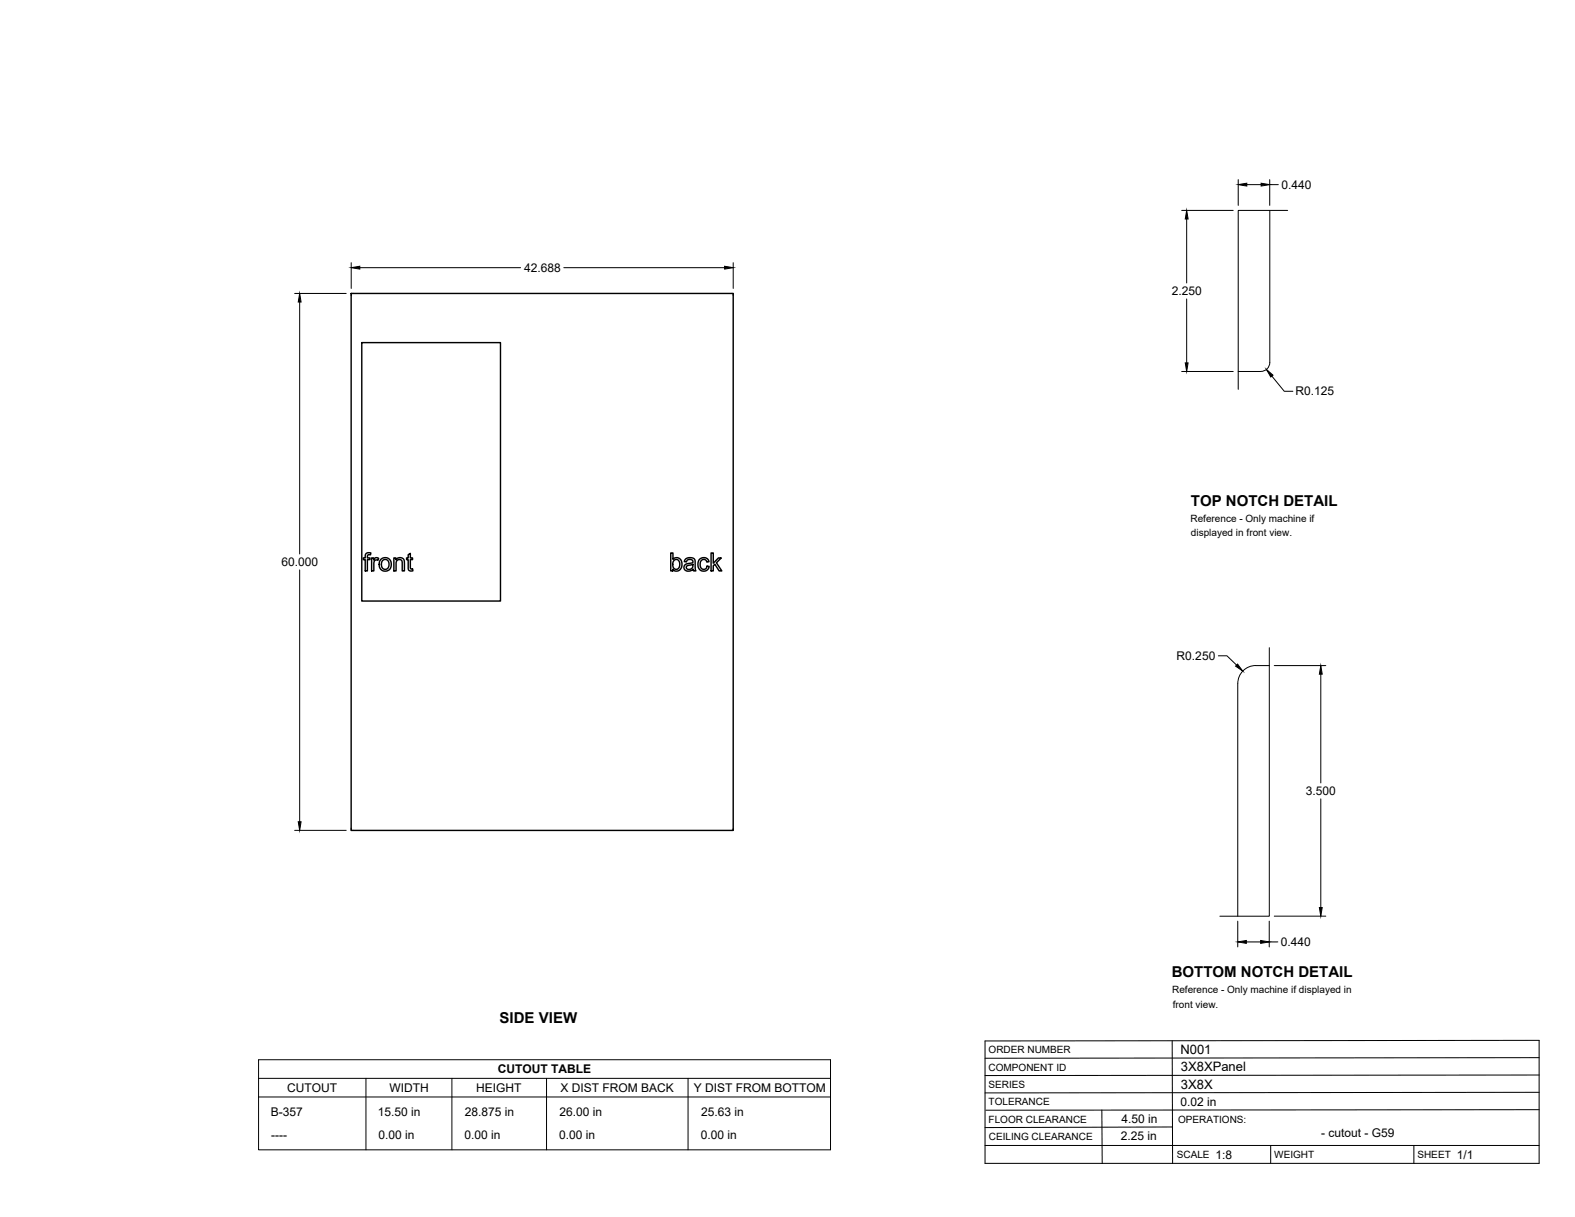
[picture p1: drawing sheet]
<svg xmlns="http://www.w3.org/2000/svg" width="559mm" height="432mm" viewBox="0 0 559 432" stroke-linecap="round" stroke-linejoin="round" font-family="sans-serif">
<!-- layer: Visible -->
<g fill="none" stroke="#000" stroke-width=".51">
<path d="M124.6 104.1h135.5v190.5h-135.5zM128.4 121.6h49.2v91.7h-49.2zM129.8 196.5l.7-.4 1.1 .1-.1 .7a.73 .73 0 0 0-.8-.1 .73 .73 0 0 0-.4 .7v.5h1v.6h-1v4h-.7v-4h-.7v-.6h.7zM131.8 198h.7v.6a1.12 1.12 0 0 1 1.8-.5l-.2 .7-.4-.1a1.06 1.06 0 0 0-1.1 1.5v2.4h-.8zM135.2 198.4l1-.5a2.33 2.33 0 0 1 2.6 2.9 2.33 2.33 0 0 1-3.7 1.2l-.5-1.3a2.56 2.56 0 0 1 .6-2.3zM135.7 198.9l1.2-.4 1 .8 .1 1.4-.7 1.1-.9 .2-.9-.7-.2-1.2zM139.7 198h.7v.6a1.65 1.65 0 0 1 2-.7 1.65 1.65 0 0 1 1.1 1.8v2.9h-.8l-.1-3.7-.9-.4-.8 .3-.4 .9v2.9h-.8zM144.8 196.8l.8-.5v1.7h.8v.6h-.8v3.1l.8 .2 .1 .6-.6 .1a1.02 1.02 0 0 1-1.1-1.4v-2.6h-.5v-.6h.5zM238 196.2h.8v2.3a1.92 1.92 0 0 1 2.3-.3 1.92 1.92 0 0 1 .9 2.2l-.3 1.2a1.74 1.74 0 0 1-3 .4v.6h-.7zM239.1 198.9l.7-.4 1 .4 .4 1.2-.3 1.2a1.2 1.2 0 0 1-1.4 .6 1.2 1.2 0 0 1-.8-1.4zM243.1 198.5l.7-.5 1.1-.2 1.5 .5 .5 4.3h-.8l-.2-.6a1.76 1.76 0 0 1-1.9 .7 1.76 1.76 0 0 1-1.3-1.6l.6-.9 1.7-.4a.68 .68 0 0 0 .8-.6 .68 .68 0 0 0-.8-.7 1.11 1.11 0 0 0-1.5 .9l-.7-.1zM248.2 198.5a1.95 1.95 0 0 1 1.9-.7 1.95 1.95 0 0 1 1.4 1.5l-.7 .1a1.26 1.26 0 0 0-1.6-.8 1.26 1.26 0 0 0-.8 1.7l.2 1.1 .6 .5a1.14 1.14 0 0 0 1.6-1l.8 .1-.3 .9a2.06 2.06 0 0 1-2.5 .6 2.06 2.06 0 0 1-1.2-2.2z"/>
<path d="M252.3 196.2h.8v3.6l1.8-1.8h1l-1.7 1.7 1.9 2.9h-1l-1.5-2.4-.5 .5v1.9h-.8zM243.6 200.9l1.5-.4a.43 .43 0 0 1 .5-.2 .43 .43 0 0 1 .3 .5 1.23 1.23 0 0 1-1.1 1.2 1.23 1.23 0 0 1-1.3-.8z"/>
</g>
<!-- layer: Reference -->
<path d="M450.5 74.7v53.9a3.2 3.2 0 0 1-3.2 3.2h-8M456.9 74.7h-17.6v63.5M125.4 104.1h-.8v.8M259.3 104.1h.8v.8M450.3 236.2a12.8 12.8 0 0 0-7.7 .6 6.4 6.4 0 0 0-3.4 5.7l-.1 82.6M450.3 229.8v95.3h-17.5M124.6 293.8v.8h.8M260.1 293.8v.8h-.8" fill="none" stroke="#000" stroke-width=".35"/>
<!-- layer: Titleblock -->
<path d="M349.5 369.3l196.6-.2v43.7h-196.6zM415.9 369.3l.1 43.5M546.1 375.3l-196.6 .2M390.9 393.9l.2 18.9M416 399.9l-66.5 .2M546.1 393.7l-196.3 .2M546.1 387.6l-196.6 .2M546.1 381.4l-196.6 .2M349.5 406.4h196.6M450.8 406.4v6.4M501.6 406.4v6.4" fill="none" stroke="#000" stroke-width=".36"/>
<!-- layer: Custom Tables -->
<path d="M91.7 376h203v32h-203zM91.7 382.6h203M91.7 389.2h203M129.8 382.6v25.4M160.3 382.6v25.4M193.9 382.6v25.4M244.1 382.6v25.4" fill="none" stroke="#000" stroke-width=".35"/>
<!-- layer: FD_Dimensions -->
<g fill="none" stroke="#000" stroke-width=".35">
<path d="M419.2 74.7h18.3M421 77.7v22.7M439.3 63.7v9.2M442.4 65.5h5M450.5 63.7v9.2M450.5 65.5h3M124.6 93.2v9.1M127.7 95h57M200 95h57.1M260.1 93.2v9.1M104.5 104.1h18.3M106.3 107.2v89.4"/>
<path d="M421 106.1v22.7M419.2 131.8h18.3M451.3 133.5l4.4 5.3h3M106.3 202.2v89.4M432.3 232.7h3l3.4 3.3M452.1 236.2h18.3M468.6 239.2v38.6M104.5 294.6h18.3M468.6 283.4v38.6M439.1 326.8v9.2M442.2 334.2h5.1M450.3 326.8v9.2"/>
<path d="M450.3 334.2h3.1M452.1 325.1h18.3"/>
</g>
<g fill="#000" stroke="#000" stroke-width=".35">
<path d="M421 74.7l.5 3h-1zM439.3 65.5l3.1-.5v1zM447.4 65l3.1 .5-3.1 .5zM124.6 95l3.1-.5v1zM257.1 94.5l3 .5-3 .5zM106.3 104.1l.5 3.1h-1zM420.5 128.8h1l-.5 3zM449.3 131.1l2.4 2-.8 .7zM439.1 235.6l1.8 2.5-2.5-1.8zM468.6 236.2l.5 3h-1zM105.8 291.6h1l-.5 3zM439.1 334.2l3.1-.5v1z"/>
<path d="M447.3 333.7l3 .5-3 .5zM468.1 322h1l-.5 3.1z"/>
</g>
<g font-size="5.3">
<text x="422.6" y="179.5">TOP NOTCH DETAIL</text>
<text x="415.8" y="346.8">BOTTOM NOTCH DETAIL</text>
<text x="177.3" y="363.1">SIDE VIEW</text>
</g>
<g font-size="4.6">
<text x="418.8" y="373.8">N001</text>
<text x="419" y="380.1">3X8XPanel</text>
<text x="419" y="386.2">3X8X</text>
</g>
<g font-size="4.3">
<text x="454.6" y="67">0.440</text>
<text x="185.9" y="96.5">42.688</text>
<text x="415.7" y="104.7">2.250</text>
<text x="459.6" y="140.3">R0.125</text>
<text x="99.8" y="200.9">60.000</text>
<text x="417.5" y="234.2">R0.250</text>
<text x="463.3" y="282.1">3.500</text>
<text x="454.5" y="335.7">0.440</text>
<text x="176.6" y="380.8">CUTOUT TABLE</text>
<text x="101.9" y="387.4">CUTOUT</text>
<text x="138.2" y="387.4">WIDTH</text>
<text x="169" y="387.4">HEIGHT</text>
<text x="198.9" y="387.4">X DIST FROM BACK</text>
<text x="246.1" y="387.4">Y DIST FROM BOTTOM</text>
<text x="418.8" y="392.4">0.02 in</text>
<text x="96.1" y="396.1">B-357</text>
<text x="134.1" y="396.1">15.50 in</text>
<text x="164.9" y="396.1">28.875 in</text>
<text x="198.5" y="396.1">26.00 in</text>
<text x="248.7" y="396.1">25.63 in</text>
<text x="397.9" y="398.3">4.50 in</text>
<text x="96.2" y="404">----</text>
<text x="134.3" y="404">0.00 in</text>
<text x="164.8" y="404">0.00 in</text>
<text x="198.4" y="404">0.00 in</text>
<text x="248.6" y="404">0.00 in</text>
<text x="397.7" y="404.3">2.25 in</text>
<text x="468.8" y="403.3">- cutout - G59</text>
<text x="431.3" y="411.1">1:8</text>
<text x="516.9" y="411.1">1/1</text>
</g>
<g font-size="3.5">
<text x="422.4" y="185">Reference - Only machine if</text>
<text x="422.6" y="190.2">displayed in front view.</text>
<text x="415.9" y="352.4">Reference - Only machine if displayed in</text>
<text x="416.1" y="357.5">front view.</text>
<text x="350.8" y="373.6">ORDER NUMBER</text>
<text x="350.8" y="379.9">COMPONENT ID</text>
<text x="350.8" y="386.1">SERIES</text>
<text x="350.8" y="392.2">TOLERANCE</text>
<text x="350.8" y="398.4">FLOOR CLEARANCE</text>
<text x="418" y="398.4">OPERATIONS:</text>
<text x="350.8" y="404.4">CEILING CLEARANCE</text>
<text x="417.5" y="410.9">SCALE</text>
<text x="452.1" y="410.9">WEIGHT</text>
<text x="502.9" y="410.9">SHEET</text>
</g>
</svg>
